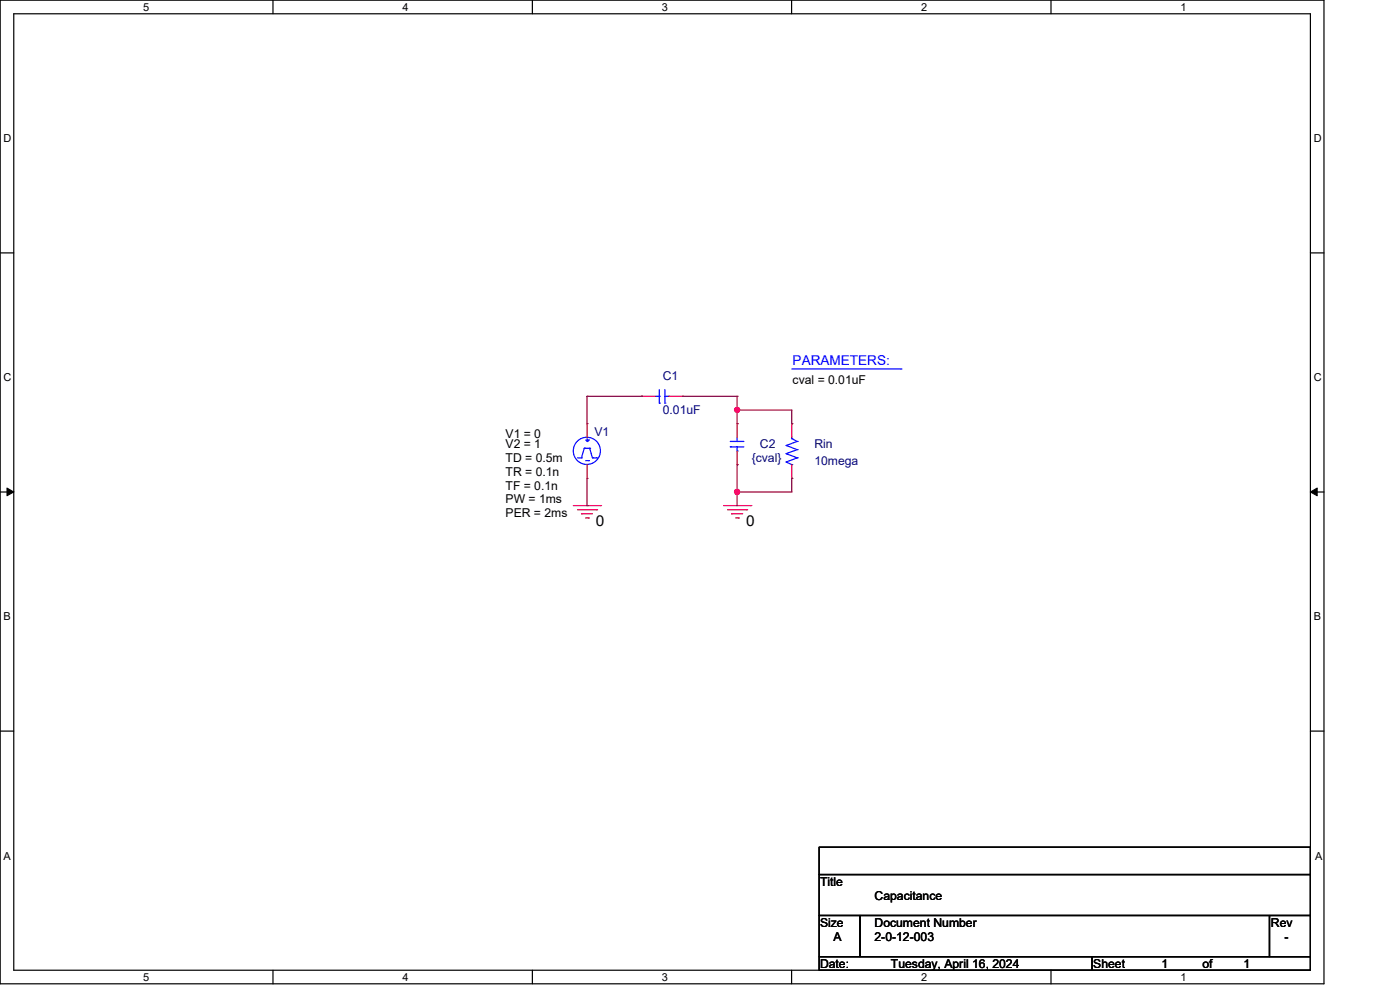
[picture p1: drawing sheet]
<svg xmlns="http://www.w3.org/2000/svg" width="297mm" height="210mm" viewBox="0 0 297 210" stroke-linecap="round" stroke-linejoin="round" font-family="sans-serif">
<g fill="none" stroke="#000" stroke-width=".25">
<path d="M0 0h280.6v208.4h-280.6zM2.9 2.9h274.8v202.6h-274.8zM57.8 0v2.9M112.8 0v2.9M167.8 0v2.9M222.7 0v2.9M0 53.6h2.9M277.7 53.6h2.9M0 104.2h2.9M277.7 104.2h2.9M0 154.9h2.9M277.7 154.9h2.9"/>
<path d="M173.6 179.4h104.1v5.8h-104.1zM173.6 185.2h104.1v8.7h-104.1zM173.6 193.9h8.7v8.7h-8.7zM182.3 193.9h86.7v8.7h-86.7zM269 193.9h8.7v8.7h-8.7zM57.8 205.5v2.9M112.8 205.5v2.9M167.8 205.5v2.9M173.6 202.6h57.8v2.9h-57.8zM222.7 205.5v2.9M231.4 202.6h46.3v2.9h-46.3z"/>
</g>
<path d="M1.5 103.4l1.4 .8-1.4 .8zM277.7 104.2l1.4-.8v1.6z" fill="#000" stroke="#000" stroke-width=".21"/>
<g fill="none" stroke="#f00" stroke-width=".25">
<path d="M124.4 89.7h.1M124.4 89.7v2.9M124.4 98.4v2.9M136 83.9h.1M136 83.9h2.9M141.7 83.9h3M144.7 83.9h.1M156.2 89.7h.1M156.2 98.4h.1M156.2 89.7v2.9M156.2 95.5v2.9M167.8 89.7h.1"/>
<path d="M167.8 89.7v2.9M167.8 98.4v2.9M121.5 107.1h5.8M122.4 108h4M123.2 108.8h.1M123.2 108.8h2.4M124.1 109.7h.6M124.4 101.3h.1M124.7 109.7h.1M126.4 108h.1M127.3 107.1h.1M153.3 107.1h5.8"/>
<path d="M154.2 108h4M155.1 108.8h.1M155.1 108.8h2.3M155.9 109.7h.6M156.5 109.7h.1M158.2 108h.1M159.1 107.1h.1M167.8 101.3h.1"/>
</g>
<g fill="none" stroke="#00f" stroke-width=".25">
<path d="M167.8 78.1h23.1M190.9 78.1h.1M122.4 97h.8M123.2 97h.1M123.8 94.9h.1M123.8 94.9l-.6 2.1M123.8 94.9h1.2M124.1 97.6h.6M124.1 93.2h.6M124.4 93.5h.1M124.4 92.9v.6M124.7 97.6h.1"/>
<path d="M124.7 93.2h.1M125 94.9h.1M125 94.9l.6 2.1M125.6 97h.1M125.6 97h.8M126.4 97h.1M138.9 83.9h.8M139.7 85.4h.1M139.7 83.9h.1M139.7 82.5v2.9M140.9 85.4h.1M140.9 82.5v2.9"/>
<path d="M140.9 83.9h.8M141.7 83.9h.1M154.8 93.5h.1M154.8 94.6h.1M154.8 93.5h2.8M154.8 94.6h2.8M156.2 95.5h.1M156.2 93.5h.1M156.2 92.6v.9M156.2 94.6v.9M166.6 94.4h.1M166.6 96.1h.1"/>
<path d="M166.6 97.9h.1M166.6 94.4l2.3 .8M166.6 96.1l2.3 .9M166.6 97.9l1.2 .5M167.8 98.4h.1M167.8 92.9h.1M167.8 92.9l1.1 .6M167.8 92.6v.3M168.9 93.5h.1M168.9 95.2h.1M168.9 97h.1M168.9 93.5l-2.3 .9"/>
<path d="M168.9 95.2l-2.3 .9M168.9 97l-2.3 .9"/>
<circle cx="124.4" cy="95.5" r="2.88"/>
</g>
<g fill="none" stroke="#800040" stroke-width=".25">
<path d="M124.4 83.9h.1M124.4 83.9v5.8M124.4 83.9h11.6M136 83.9h.1M144.7 83.9h11.5M156.2 83.9h.1M156.2 86.9h.1M156.2 98.4h.1M156.2 89.7h.1M156.2 83.9v5.8M156.2 98.4v8.7M156.2 86.9h11.6v2.8"/>
<path d="M167.8 89.7h.1M124.4 107.1h.1M124.4 101.3v5.8M156.2 104.2h.1M167.8 101.3h.1M167.8 101.3v2.9h-11.6"/>
</g>
<g fill="#f0f" stroke="#f0f" stroke-width=".25">
<circle cx="156.2" cy="86.8" r=".55"/>
<circle cx="156.2" cy="104.2" r=".56"/>
</g>
<g font-size="3.2">
<text x="126.3" y="111.5">0</text>
<text x="158.1" y="111.5">0</text>
</g>
<text font-size="2.9" fill="#00f" x="168" y="77.3">PARAMETERS:</text>
<g font-size="2.6" fill="#000080">
<text x="140.5" y="80.5">C1</text>
<text x="140.5" y="87.8">0.01uF</text>
<text x="126" y="92.4">V1</text>
<text x="161" y="95">C2</text>
<text x="172.6" y="95">Rin</text>
<text x="159.3" y="97.9">{cval}</text>
<text x="172.6" y="98.5">10mega</text>
</g>
<g font-size="2.6">
<text x="168" y="81.4">cval = 0.01uF</text>
<text x="107.1" y="92.7">V1 = 0</text>
<text x="107.1" y="95">V2 = 1</text>
<text x="107.1" y="97.9">TD = 0.5m</text>
<text x="107.1" y="100.8">TR = 0.1n</text>
<text x="107.1" y="103.7">TF = 0.1n</text>
<text x="107.1" y="106.6">PW = 1ms</text>
<text x="107.1" y="109.5">PER = 2ms</text>
<text x="173.8" y="187.7">Title</text>
<text x="185.3" y="190.6">Capacitance</text>
<text x="173.8" y="196.3">Size</text>
<text x="185.3" y="196.3">Document Number</text>
<text x="269.3" y="196.3">Rev</text>
<text x="176.7" y="199.3">A</text>
<text x="185.3" y="199.3">2-0-12-003</text>
<text x="272.2" y="199.3">-</text>
<text x="173.8" y="205.1">Date:</text>
<text x="188.8" y="205.1">Tuesday, April 16, 2024</text>
<text x="231.7" y="205.1">Sheet</text>
<text x="246.2" y="205.1">1</text>
<text x="254.8" y="205.1">of</text>
<text x="263.5" y="205.1">1</text>
</g>
<g font-size="2.3">
<text x="30.4" y="2.2">5</text>
<text x="85.3" y="2.2">4</text>
<text x="140.3" y="2.2">3</text>
<text x="195.2" y="2.2">2</text>
<text x="250.2" y="2.2">1</text>
<text x=".8" y="30.1">D</text>
<text x="278.4" y="30.1">D</text>
<text x=".8" y="80.8">C</text>
<text x="278.4" y="80.8">C</text>
<text x=".8" y="131.4">B</text>
<text x="278.4" y="131.4">B</text>
<text x=".8" y="182.2">A</text>
<text x="278.7" y="182.2">A</text>
<text x="30.4" y="207.7">5</text>
<text x="85.3" y="207.7">4</text>
<text x="140.3" y="207.7">3</text>
<text x="195.2" y="207.7">2</text>
<text x="250.2" y="207.7">1</text>
</g>
</svg>
